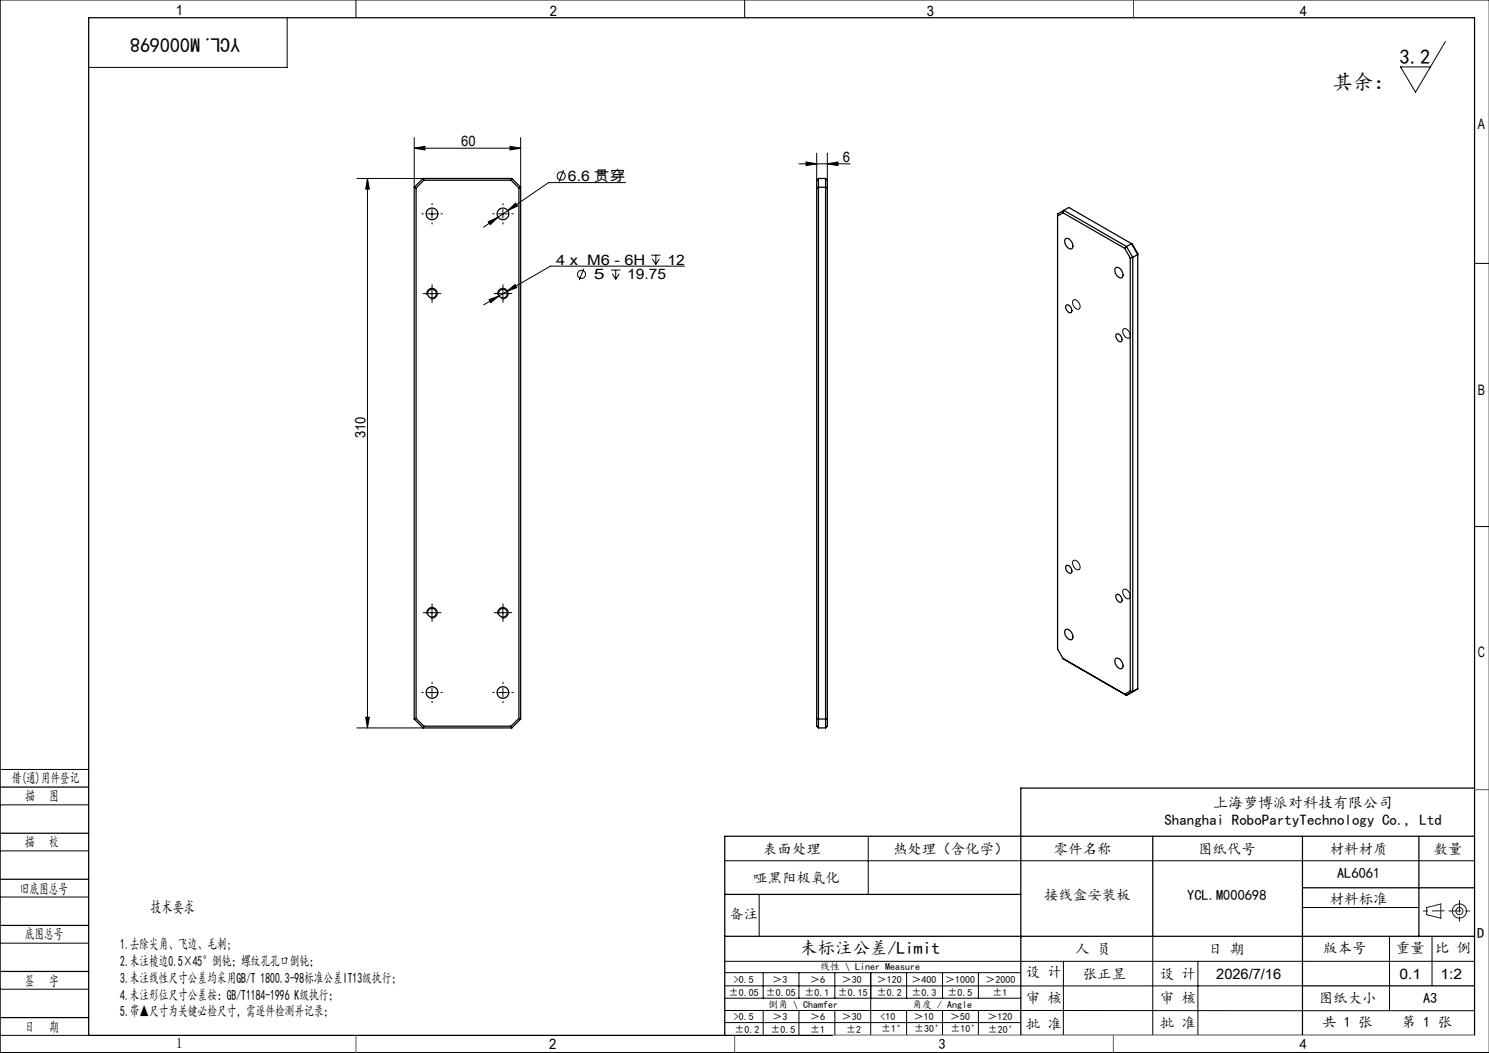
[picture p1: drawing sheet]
<svg xmlns="http://www.w3.org/2000/svg" width="420mm" height="297mm" viewBox="0 0 420 297" stroke-linecap="round" stroke-linejoin="round" font-family="sans-serif">
<g fill="none" stroke="#000" stroke-width=".28">
<path d="M100.4 0v5M210 0v5M420 0h-419.9v297h419.9M81 5v14h-56M407.7 11.7l-8.4 14.3-4.3-7.1h8.5M116.8 38.8v14M146.9 38.8v14M100.6 50.3h18.7M103.6 50.3l.6 3h-1zM103.6 50.3v155M116.8 41.8l3.1-.5v1zM116.8 41.8h30.1"/>
<path d="M121.8 59.1v2.5M141.9 59.1v2.5M143.2 59.4l2.2-2.1 .6 .8zM143.2 59.4l-2.7 1.8M143.9 41.3l3 .5-3 .5zM159 48l-1.3 3.3M176.5 51.5h-21.8l-11.5 7.9M225.4 46.2h14.4M227.4 45.7l3 .5-3 .5zM230.4 43.2v7.6M233.4 46.2l3-.5v1zM233.4 43.2v7.6"/>
<path d="M120.6 60.3h2.5M137.7 62.5l2.8-1.3-2.2 2.2zM140.5 61.2l-4.1 2.9M140.6 60.3h2.5M164.7 75.8l-1.3 3.2M172.4 76.2h2.6M172.7 77.2l1 1.6M173.7 76.2v2.6M174.7 77.2l-1 1.6M183.7 72h2.6M184 73l1 1.6M185 72v2.6"/>
<path d="M186 73l-1 1.6M193.1 75.1h-37.8l-18.8 10.9M415.9 74.3h4.1M120.4 83.2a1.5 1.5 0 0 1 1.3-1.9 1.5 1.5 0 0 1 1.6 1.7 1.5 1.5 0 0 1-1.8 1.3M120.6 82.8h2.5M121.8 81.6v2.5M137.9 84.5l2.9-1-2.4 1.9zM140.4 83.2a1.5 1.5 0 0 1 1.3-1.9 1.5 1.5 0 0 1 1.6 1.7 1.5 1.5 0 0 1-1.8 1.3M140.6 82.8h2.5M141.9 81.6v2.5M142.9 82.2l2.4-1.9 .5 .8zM302.7 84.7a1.43 1.43 0 0 1 1.9 1.4 .82 .82 0 0 1-.4 1.1 .82 .82 0 0 1-1.1-.5l-.5-1z"/>
<path d="M316.9 92.8a1.61 1.61 0 0 1 1.9 1.8 .79 .79 0 0 1-.6 .8 .79 .79 0 0 1-.9-.5l-.6-1.2zM302.8 158.1a1.74 1.74 0 0 1 1.6 2.6 1.74 1.74 0 0 1-1.6-2.6zM415.9 148.5h4.1M120.4 173.2a1.5 1.5 0 0 1 1.3-1.9 1.5 1.5 0 0 1 1.6 1.7 1.5 1.5 0 0 1-1.8 1.3M120.6 172.8h2.5M121.8 171.6v2.5M140.4 173.2a1.5 1.5 0 0 1 1.3-1.9 1.5 1.5 0 0 1 1.6 1.7 1.5 1.5 0 0 1-1.8 1.3M140.6 172.8h2.5M141.9 171.6v2.5M316.9 166.3a1.61 1.61 0 0 1 1.9 1.8 .79 .79 0 0 1-.6 .8 .79 .79 0 0 1-.9-.6l-.6-1.2zM120.6 195.3h2.5M121.8 194.1v2.5"/>
<path d="M140.6 195.3h2.5M141.9 194.1v2.5M0 217h25M100.6 205.3h18.7M103.2 202.3h1l-.6 3zM0 227h25M0 240h25M244.9 236v16.3M0 253h25M204.4 242.8h211.5M214.1 252.4v11.8M367.4 256h32.8"/>
<path d="M0 266h25M0 279h25M204.4 271.1h211.5M204.4 278.1h163M204.4 274.4h83.5M215.3 274.4v7.1M225.4 274.4v7.1M235.5 274.4v7.1M245.6 274.4v17.6M255.7 274.4v7.1M265.9 274.4v7.1M276 274.4v7.1"/>
<path d="M300 271.1l-.1 21M325.2 264.1v27.9M337.9 271.1v20.9M391.9 264.1v21M403.9 264.1v14M0 292h25M204.4 285l211.5 .1M204.4 288.4h83.5M204.5 281.5h83.5M215.3 285v7M225.4 285v7M235.5 285v7"/>
<path d="M255.7 285v7M265.9 285v7M276 285v7M287.9 292h128"/>
<circle cx="158.3" cy="49.6" r="1.14"/>
<circle cx="164" cy="77.4" r="1.15"/>
</g>
<g fill="none" stroke="#191924" stroke-width=".28">
<path d="M402.4 256l4-1v4l-4-1z"/>
<circle cx="411.7" cy="257" r="1"/>
<circle cx="411.7" cy="257" r="2"/>
</g>
<g fill="none" stroke="#000" stroke-width=".35">
<path d="M25 5h390.9v287h-390.9zM116.8 52.8l.6 .2M116.8 52.8v150M117.4 53v149.6M119.3 50.3l-2.5 2.5M119.3 50.3l.3 .5M119.3 50.3h25.1M119.6 50.8l-2.2 2.2M119.6 50.8h24.5M144.1 50.8l2.3 2.2M144.4 50.3l-.3 .5M144.4 50.3l2.5 2.5"/>
<path d="M146.4 53v149.6M146.9 52.8l-.5 .2M146.9 52.8v150M230.4 53l.5-.2h2l.5 .2M230.9 50.3h2M230.9 50.3l-.5 .5v154l.5 .5M230.9 50.3v155M232.9 50.3v155M232.9 50.3l.5 .5v154l-.5 .5M300.1 59.3l-1.8 1.1v122.7l1.6 2.7M300.1 59.3l17.6 10.2M300.1 59.3l-.2 .7"/>
<path d="M300.1 59.3l1.4-.8 17.7 10.2M299.9 60l-1.6 .9M299.9 60l17.4 10.1M300.5 67.4a1.46 1.46 0 0 1 1.9 1.1 1.03 1.03 0 0 1 .3 1 1.03 1.03 0 0 1-.9 .7 2.19 2.19 0 0 1-1.3-2.8zM314.7 75.6a1.82 1.82 0 0 1 2 2.4 1 1 0 0 1-1 .4 1 1 0 0 1-.8-.8l-.2-.5a1.56 1.56 0 0 1 0-1.5zM317.3 70.1l1.5 2.7M317.7 69.5l-.4 .6M317.7 69.5l1.8 3.1M318.8 72.8v122.1M319.2 68.7l1.7 3.1-1.4 .8M319.2 68.7l-1.5 .8M319.2 68.7l1.7 2.8v122.8"/>
<path d="M319.5 72.6l-.7 .2M319.5 72.6v122.5M300.7 86.1l.3-.1a1.51 1.51 0 0 1 1.1 2.2 1.51 1.51 0 0 1-1.4-2.1zM314.9 94.3a1.34 1.34 0 0 1 1.4 .5 1.34 1.34 0 0 1 0 1.5 1.52 1.52 0 0 1-1.4-2zM300.7 159.6l.3-.1a1.51 1.51 0 0 1 1.1 2.1 1.48 1.48 0 0 1-1.4-2zM300.5 177.6a1.57 1.57 0 0 1 2.1 1.6 .85 .85 0 0 1-.8 1.2 2.14 2.14 0 0 1-1.3-2.8zM314.9 167.8a1.34 1.34 0 0 1 1.4 .5 1.34 1.34 0 0 1 0 1.5 1.52 1.52 0 0 1-1.4-2zM299.9 185.8l17.8 10.3M299.9 185.8l.2 .1M314.7 185.8a1.36 1.36 0 0 1 1.8 1.1 1.01 1.01 0 0 1 .3 1 1.01 1.01 0 0 1-.8 .7 2.17 2.17 0 0 1-1.3-2.8zM318.8 194.9l-1.5 .9 .4 .3M318.8 194.9l.7 .2"/>
<path d="M319.2 195.3l-1.5 .8M320.9 194.3l-1.4 .8M320.9 194.3l-3.2 1.8M116.8 202.8l2.5 2.5M117.4 202.6l2.2 2.2M117.4 202.6l-.6 .2M119.3 205.3h25.1M119.6 204.8h24.5M119.6 204.8l-.3 .5M144.1 204.8l.3 .5M146.4 202.6l-2.3 2.2M146.4 202.6l.5 .2"/>
<path d="M146.9 202.8l-2.5 2.5M230.4 202.6l.5 .2h2l.5-.2M230.9 205.3h2M0 222h25M0 235h25M325.2 235.9v28.2M367.4 235.9v56.1M400.2 235.9v28.3M415.9 235.9h-211.5v56.1M415.9 222.3h-128v69.7M0 248h25M204.4 252.3h83.5"/>
<path d="M367.4 250.4h48.5M0 261h25M0 274h25M204.4 264.1h211.5M367.4 278.1h48.5M0 287h25"/>
<circle cx="121.9" cy="60.3" r="1.64"/>
<circle cx="141.9" cy="60.3" r="1.64"/>
<circle cx="121.9" cy="82.8" r="1.25"/>
<circle cx="141.9" cy="82.8" r="1.25"/>
<circle cx="121.9" cy="172.8" r="1.25"/>
<circle cx="141.9" cy="172.8" r="1.25"/>
<circle cx="121.9" cy="195.3" r="1.65"/>
<circle cx="141.9" cy="195.3" r="1.65"/>
</g>
<path d="M407.4 256.9l-5.9 .1M408.7 256.9h6M411.7 253.9v6" fill="none" stroke="#191924" stroke-width=".28" stroke-dasharray="6.3 1.3 1.3 1.3" stroke-dashoffset="3"/>
<path d="M235 292h180.9" fill="none" stroke="#c0c0c0" stroke-width=".28"/>
<path d="M319.7 0v5M415.9 222.7h4.1M100.4 292v5M207.2 292v5M314 292v5" fill="none" stroke="#00f" stroke-width=".28"/>
<path d="M406.4 255h.1" fill="none" stroke="#0ff" stroke-width=".28"/>
<g fill="none" stroke="#000" stroke-width=".28" stroke-dasharray="30.5 1.3 1.3 1.3">
<path d="M121.9 57.8v-.4M141.9 57.8v-.4M119.4 60.3h-.4M121.9 62.8v.4M124.4 60.3h.4M139.4 60.3h-.4M141.9 62.8v.4M144.4 60.3h.4M120.6 82.8h-1.2M121.9 81.6v-1.3M121.9 84.1v1.2M123.1 82.8h1.3"/>
<path d="M140.6 82.8h-1.2M141.9 81.6v-1.3M141.9 84.1v1.2M143.1 82.8h1.3M120.6 172.8h-1.2M121.9 171.6v-1.3M121.9 174.1v1.2M123.1 172.8h1.3M140.6 172.8h-1.2M141.9 171.6v-1.3M141.9 174.1v1.2M143.1 172.8h1.3"/>
<path d="M119.4 195.3h-.4M121.9 192.8v-.4M121.9 197.8v.4M124.4 195.3h.4M139.4 195.3h-.4M141.9 192.8v-.4M141.9 197.8v.4M144.4 195.3h.4"/>
</g>
<g fill="#000">
<path d="M103.6 50.3l.6 3h-1zM103.2 202.3h1l-.6 3z"/>
<path d="M116.8 41.8l3.1-.5v1zM143.9 41.3l3 .5-3 .5z"/>
<path d="M137.9 84.5l.5 .9 2.4-1.9zM142.9 82.2l2.9-1.1-.5-.8zM137.7 62.5l.6 .9 2.2-2.2zM143.2 59.4l2.8-1.3-.6-.8zM227.4 45.7l3 .5-3 .5zM233.4 46.2l3-.5v1z"/>
</g>
<g font-size="5.8">
<text x="394.8" y="18">3.2</text>
<text x="375.9" y="25.2">其余：</text>
</g>
<text font-size="5.6" x="67.7" y="10.6" transform="rotate(-180 67.7 10.6)">YCL.M000698</text>
<text font-size="4.9" x="225.7" y="269">未标注公差/Limit</text>
<text font-size="4.7" x="42.5" y="257.5">技术要求</text>
<g font-size="4.2">
<text x="342.2" y="227.9">上海萝博派对科技有限公司</text>
<text x="328.5" y="232.8">Shanghai RoboPartyTechnology Co., Ltd</text>
</g>
<g font-size="4.1">
<text x="49.6" y="4.3">1</text>
<text x="155.1" y="4.6">2</text>
<text x="261.4" y="4.6">3</text>
<text x="366.6" y="4.6">4</text>
<text x="130.1" y="41.2">60</text>
<text x="416.9" y="36.3">A</text>
<text x="237.8" y="45.6">6</text>
<text x="160.2" y="51.1">6.6 贯穿</text>
<text x="156.9" y="74.6">4 x M6 - 6H</text>
<text x="188.2" y="74.6">12</text>
<text x="167.5" y="78.8">5</text>
<text x="176.9" y="78.8">19.75</text>
<text x="416.9" y="111.3">B</text>
<text x="103.1" y="123.6" transform="rotate(-90 103.1 123.6)">310</text>
<text x="416.9" y="185.3">C</text>
<text x="3.3" y="220.9">借(通)用件登记</text>
<text x="7.1" y="226">描</text>
<text x="13.9" y="226">图</text>
<text x="7" y="238.9">描</text>
<text x="13.8" y="238.9">校</text>
<text x="215.3" y="240.8">表面处理</text>
<text x="251.9" y="240.8">热处理（含化学）</text>
<text x="297.3" y="240.8">零件名称</text>
<text x="337.9" y="240.8">图纸代号</text>
<text x="375.1" y="240.8">材料材质</text>
<text x="404.4" y="240.8">数量</text>
<text x="212.5" y="249">哑黑阳极氧化</text>
<text x="377.1" y="247.7">AL6061</text>
<text x="5.6" y="252">旧底图总号</text>
<text x="294.5" y="253.7">接线盒安装板</text>
<text x="334.9" y="253.7">YCL.M000698</text>
<text x="375.1" y="254.9">材料标准</text>
<text x="205.7" y="259.3">备注</text>
<text x="7" y="265">底图总号</text>
<text x="33.9" y="267.6">1.去除尖角、飞边、毛刺;</text>
<text x="303.3" y="269">人 员</text>
<text x="340.8" y="269">日 期</text>
<text x="373.2" y="268.7">版本号</text>
<text x="393.7" y="268.7">重量</text>
<text x="404.8" y="268.7">比 例</text>
<text x="416.7" y="264.6">D</text>
<text x="33.9" y="272.4">2.未注棱边0.5×45°倒钝；螺纹孔孔口倒钝；</text>
<text x="289.3" y="275.5">设 计</text>
<text x="7" y="278">签</text>
<text x="13.8" y="278">字</text>
<text x="33.9" y="277.2">3.未注线性尺寸公差均采用GB/T 1800.3-98标准公差IT13级执行；</text>
<text x="33.9" y="281.9">4.未注形位尺寸公差按：GB/T1184-1996 K级执行；</text>
<text x="305.4" y="276">张正昱</text>
<text x="327.2" y="276">设 计</text>
<text x="343.1" y="276">2026/7/16</text>
<text x="394.8" y="276">0.1</text>
<text x="406.3" y="276">1:2</text>
<text x="33.9" y="286.7">5.带▲尺寸为关键必检尺寸，需逐件检测并记录；</text>
<text x="289.3" y="283">审 核</text>
<text x="327.2" y="282.9">审 核</text>
<text x="372" y="283">图纸大小</text>
<text x="401.4" y="283">A3</text>
<text x="7" y="291">日</text>
<text x="13.8" y="291">期</text>
<text x="289.3" y="290.1">批 准</text>
<text x="327.2" y="290">批 准</text>
<text x="373" y="289.8">共 1 张</text>
<text x="395.4" y="289.8">第 1 张</text>
<text x="49.6" y="295.6">1</text>
<text x="154.9" y="296">2</text>
<text x="264.7" y="296">3</text>
<text x="366.6" y="296">4</text>
</g>
<g font-size="2.8">
<text x="231.3" y="273.6">线性 \ Liner Measure</text>
<text x="205.6" y="280.8">±0.05</text>
<text x="207" y="277.2">&gt;0.5</text>
<text x="216" y="280.8">±0.05</text>
<text x="217.9" y="277.2">＞3</text>
<text x="227" y="280.8">±0.1</text>
<text x="228.5" y="277.2">＞6</text>
<text x="236.3" y="280.8">±0.15</text>
<text x="237.5" y="277.2">＞30</text>
<text x="247.4" y="277.2">＞120</text>
<text x="247.4" y="280.8">±0.2</text>
<text x="257.1" y="277.2">＞400</text>
<text x="257.1" y="280.8">±0.3</text>
<text x="266.6" y="277.2">＞1000</text>
<text x="267.3" y="280.8">±0.5</text>
<text x="278" y="277.2">＞2000</text>
<text x="279.9" y="280.8">±1</text>
<text x="207" y="287.8">&gt;0.5</text>
<text x="216.6" y="284.3">倒角 \ Chamfer</text>
<text x="217.9" y="287.8">＞3</text>
<text x="228.5" y="287.8">＞6</text>
<text x="237.5" y="287.8">＞30</text>
<text x="248.4" y="287.8">&lt;10</text>
<text x="257.3" y="284.3">角度 / Angle</text>
<text x="257.8" y="287.8">＞10</text>
<text x="268" y="287.8">＞50</text>
<text x="278.5" y="287.8">＞120</text>
<text x="207.1" y="291.3">±0.2</text>
<text x="217.3" y="291.3">±0.5</text>
<text x="228.5" y="291.3">±1</text>
<text x="238.7" y="291.3">±2</text>
<text x="248.6" y="291.1">±1°</text>
<text x="257.8" y="291.1">±30’</text>
<text x="268.1" y="291.1">±10’</text>
<text x="278.6" y="291.2">±20’</text>
</g>
</svg>
